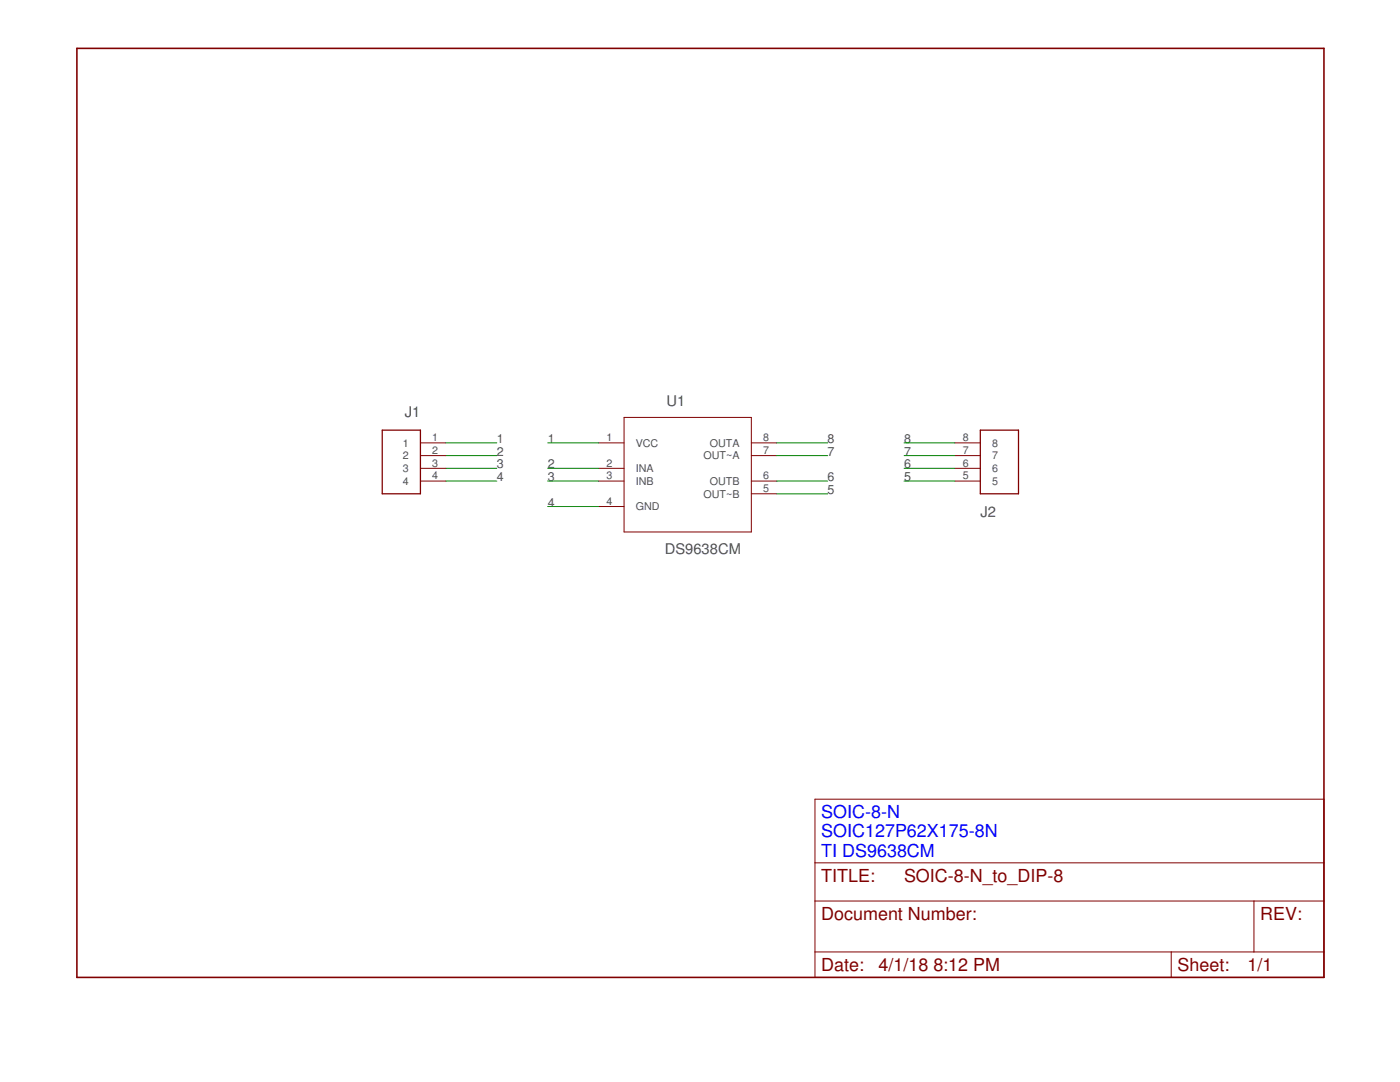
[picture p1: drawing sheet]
<?xml version="1.0" encoding="utf-8"?>
<!DOCTYPE eagle SYSTEM "eagle.dtd">
<eagle version="8.5.1">
<drawing>
<settings>
<setting alwaysvectorfont="no"/>
<setting verticaltext="up"/>
</settings>
<grid distance="0.05" unitdist="inch" unit="inch" style="lines" multiple="2" display="yes" altdistance="0.01" altunitdist="inch" altunit="inch"/>
<schematic xreflabel="%F%N/%S.%C%R" xrefpart="/%S.%C%R">
<libraries>
<library name="SnapEDA">
<symbols>
<symbol name="DS9638CM">
<wire x1="-12.7" y1="7.62" x2="-12.7" y2="-15.24" width="0.1524" layer="94"/>
<wire x1="-12.7" y1="-15.24" x2="12.7" y2="-15.24" width="0.1524" layer="94"/>
<wire x1="12.7" y1="-15.24" x2="12.7" y2="7.62" width="0.1524" layer="94"/>
<wire x1="12.7" y1="7.62" x2="-12.7" y2="7.62" width="0.1524" layer="94"/>
<text x="-4.24591875" y="9.96648125" size="2.08481875" layer="95" ratio="10" rot="SR0">&gt;NAME</text>
<text x="-4.57533125" y="-19.6231" size="2.08431875" layer="96" ratio="10" rot="SR0">&gt;VALUE</text>
<pin name="VCC" x="-17.78" y="2.54" length="middle" direction="pwr"/>
<pin name="INA" x="-17.78" y="-2.54" length="middle" direction="in"/>
<pin name="INB" x="-17.78" y="-5.08" length="middle" direction="in"/>
<pin name="GND" x="-17.78" y="-10.16" length="middle" direction="pas"/>
<pin name="OUTA" x="17.78" y="2.54" length="middle" direction="out" rot="R180"/>
<pin name="OUT~A" x="17.78" y="0" length="middle" direction="out" rot="R180"/>
<pin name="OUTB" x="17.78" y="-5.08" length="middle" direction="out" rot="R180"/>
<pin name="OUT~B" x="17.78" y="-7.62" length="middle" direction="out" rot="R180"/>
</symbol>
<symbol name="LETTER_L">
<frame x1="0" y1="0" x2="248.92" y2="185.42" columns="12" rows="17" layer="94" border-left="no" border-top="no" border-right="no" border-bottom="no"/>
</symbol>
<symbol name="DOCFIELD">
<wire x1="0" y1="0" x2="71.12" y2="0" width="0.1016" layer="94"/>
<wire x1="101.6" y1="15.24" x2="87.63" y2="15.24" width="0.1016" layer="94"/>
<wire x1="0" y1="0" x2="0" y2="5.08" width="0.1016" layer="94"/>
<wire x1="0" y1="5.08" x2="71.12" y2="5.08" width="0.1016" layer="94"/>
<wire x1="0" y1="5.08" x2="0" y2="15.24" width="0.1016" layer="94"/>
<wire x1="101.6" y1="15.24" x2="101.6" y2="5.08" width="0.1016" layer="94"/>
<wire x1="71.12" y1="5.08" x2="71.12" y2="0" width="0.1016" layer="94"/>
<wire x1="71.12" y1="5.08" x2="87.63" y2="5.08" width="0.1016" layer="94"/>
<wire x1="71.12" y1="0" x2="101.6" y2="0" width="0.1016" layer="94"/>
<wire x1="87.63" y1="15.24" x2="87.63" y2="5.08" width="0.1016" layer="94"/>
<wire x1="87.63" y1="15.24" x2="0" y2="15.24" width="0.1016" layer="94"/>
<wire x1="87.63" y1="5.08" x2="101.6" y2="5.08" width="0.1016" layer="94"/>
<wire x1="101.6" y1="5.08" x2="101.6" y2="0" width="0.1016" layer="94"/>
<wire x1="0" y1="15.24" x2="0" y2="22.86" width="0.1016" layer="94"/>
<wire x1="101.6" y1="35.56" x2="0" y2="35.56" width="0.1016" layer="94"/>
<wire x1="101.6" y1="35.56" x2="101.6" y2="22.86" width="0.1016" layer="94"/>
<wire x1="0" y1="22.86" x2="101.6" y2="22.86" width="0.1016" layer="94"/>
<wire x1="0" y1="22.86" x2="0" y2="35.56" width="0.1016" layer="94"/>
<wire x1="101.6" y1="22.86" x2="101.6" y2="15.24" width="0.1016" layer="94"/>
<text x="1.27" y="1.27" size="2.54" layer="94">Date:</text>
<text x="12.7" y="1.27" size="2.54" layer="94">&gt;LAST_DATE_TIME</text>
<text x="72.39" y="1.27" size="2.54" layer="94">Sheet:</text>
<text x="86.36" y="1.27" size="2.54" layer="94">&gt;SHEET</text>
<text x="88.9" y="11.43" size="2.54" layer="94">REV:</text>
<text x="1.27" y="19.05" size="2.54" layer="94">TITLE:</text>
<text x="1.27" y="11.43" size="2.54" layer="94">Document Number:</text>
<text x="17.78" y="19.05" size="2.54" layer="94">&gt;DRAWING_NAME</text>
</symbol>
<symbol name="CONNECTOR_4">
<pin name="1" x="-7.62" y="5.08" length="middle"/>
<pin name="2" x="-7.62" y="2.54" length="middle"/>
<pin name="3" x="-7.62" y="0" length="middle"/>
<pin name="4" x="-7.62" y="-2.54" length="middle"/>
<wire x1="-2.54" y1="7.62" x2="-2.54" y2="-5.08" width="0.254" layer="94"/>
<wire x1="-2.54" y1="-5.08" x2="5.08" y2="-5.08" width="0.254" layer="94"/>
<wire x1="5.08" y1="-5.08" x2="5.08" y2="7.62" width="0.254" layer="94"/>
<wire x1="5.08" y1="7.62" x2="-2.54" y2="7.62" width="0.254" layer="94"/>
<text x="-2.54" y="10.16" size="2.0828" layer="95">&gt;NAME</text>
</symbol>
<symbol name="CONNECTOR_4_PINS_5-8">
<pin name="5" x="-7.62" y="2.54" length="middle"/>
<pin name="6" x="-7.62" y="0" length="middle"/>
<pin name="7" x="-7.62" y="-2.54" length="middle"/>
<pin name="8" x="-7.62" y="-5.08" length="middle"/>
<wire x1="-2.54" y1="5.08" x2="-2.54" y2="-7.62" width="0.254" layer="94"/>
<wire x1="-2.54" y1="-7.62" x2="5.08" y2="-7.62" width="0.254" layer="94"/>
<wire x1="5.08" y1="-7.62" x2="5.08" y2="5.08" width="0.254" layer="94"/>
<wire x1="5.08" y1="5.08" x2="-2.54" y2="5.08" width="0.254" layer="94"/>
<text x="-2.54" y="7.62" size="2.0828" layer="95">&gt;NAME</text>
</symbol>
</symbols>
<devicesets>
<deviceset name="DS9638CM" prefix="U">
<gates>
<gate name="A" symbol="DS9638CM" x="0" y="0"/>
</gates>
<devices>
<device name="" package="SOIC127P62X175-8N">
<connects>
<connect gate="A" pin="GND" pad="4"/>
<connect gate="A" pin="INA" pad="2"/>
<connect gate="A" pin="INB" pad="3"/>
<connect gate="A" pin="OUTA" pad="8"/>
<connect gate="A" pin="OUTB" pad="6"/>
<connect gate="A" pin="OUT~A" pad="7"/>
<connect gate="A" pin="OUT~B" pad="5"/>
<connect gate="A" pin="VCC" pad="1"/>
</connects>
<technologies>
<technology name="">
<attribute name="AVAILABILITY" value="Good"/>
<attribute name="DESCRIPTION" value=" DIFF LINE DRIVER, RS422, SOIC-8; Device Type: Differential Line Driver; IC Interf "/>
<attribute name="MF" value="Texas Instruments"/>
<attribute name="MP" value="DS9638CM/NOPB"/>
<attribute name="PACKAGE" value="SOIC-8 Texas Instruments"/>
<attribute name="PRICE" value="1.08 USD"/>
</technology>
</technologies>
</device>
</devices>
</deviceset>
<deviceset name="LETTER_L" prefix="FRAME" uservalue="yes">
<gates>
<gate name="G$1" symbol="LETTER_L" x="0" y="0"/>
<gate name="G$2" symbol="DOCFIELD" x="147.32" y="0" addlevel="must"/>
</gates>
<devices>
<device name="">
<technologies>
<technology name=""/>
</technologies>
</device>
</devices>
</deviceset>
<deviceset name="CONNECTOR_4" prefix="J">
<gates>
<gate name="G$1" symbol="CONNECTOR_4" x="0" y="-2.54"/>
</gates>
<devices>
<device name="-0.100_VERTICAL" package="68000-104HLF">
<connects>
<connect gate="G$1" pin="1" pad="1"/>
<connect gate="G$1" pin="2" pad="2"/>
<connect gate="G$1" pin="3" pad="3"/>
<connect gate="G$1" pin="4" pad="4"/>
</connects>
<technologies>
<technology name=""/>
</technologies>
</device>
</devices>
</deviceset>
<deviceset name="CONNECTOR_4_PINS_5-8" prefix="J">
<gates>
<gate name="G$1" symbol="CONNECTOR_4_PINS_5-8" x="0" y="0"/>
</gates>
<devices>
<device name="" package="68000-104HLF_PINS_5-8">
<connects>
<connect gate="G$1" pin="5" pad="5"/>
<connect gate="G$1" pin="6" pad="6"/>
<connect gate="G$1" pin="7" pad="7"/>
<connect gate="G$1" pin="8" pad="8"/>
</connects>
<technologies>
<technology name=""/>
</technologies>
</device>
</devices>
</deviceset>
</devicesets>
</library>
</libraries>
<attributes>
</attributes>
<variantdefs>
</variantdefs>
<classes>
<class number="0" name="default" width="0" drill="0">
</class>
</classes>
<parts>
<part name="U1" library="SnapEDA" deviceset="DS9638CM" device=""/>
<part name="FRAME1" library="SnapEDA" deviceset="LETTER_L" device=""/>
<part name="J1" library="SnapEDA" deviceset="CONNECTOR_4" device="-0.100_VERTICAL"/>
<part name="J2" library="SnapEDA" deviceset="CONNECTOR_4_PINS_5-8" device=""/>
</parts>
<sheets>
<sheet>
<plain>
<text x="148.59" y="24.13" size="2.54" layer="88">TI DS9638CM
SOIC-8
SOIC127P62X175-8N</text>
</plain>
<instances>
<instance part="U1" gate="A" x="121.92" y="104.14"/>
<instance part="FRAME1" gate="G$1" x="0" y="0"/>
<instance part="FRAME1" gate="G$2" x="147.32" y="0"/>
<instance part="J1" gate="G$1" x="66.04" y="101.6" rot="MR0"/>
<instance part="J2" gate="G$1" x="182.88" y="101.6" rot="MR180"/>
</instances>
<busses>
</busses>
<nets>
<net name="1" class="0">
<segment>
<pinref part="J1" gate="G$1" pin="1"/>
<wire x1="73.66" y1="106.68" x2="83.82" y2="106.68" width="0.1524" layer="91"/>
<label x="83.82" y="106.68" size="1.778" layer="95"/>
</segment>
<segment>
<pinref part="U1" gate="A" pin="VCC"/>
<wire x1="93.98" y1="106.68" x2="104.14" y2="106.68" width="0.1524" layer="91"/>
<label x="93.98" y="106.68" size="1.778" layer="95"/>
</segment>
</net>
<net name="2" class="0">
<segment>
<pinref part="J1" gate="G$1" pin="2"/>
<wire x1="83.82" y1="104.14" x2="73.66" y2="104.14" width="0.1524" layer="91"/>
<label x="83.82" y="104.14" size="1.778" layer="95"/>
</segment>
<segment>
<pinref part="U1" gate="A" pin="INA"/>
<wire x1="93.98" y1="101.6" x2="104.14" y2="101.6" width="0.1524" layer="91"/>
<label x="93.98" y="101.6" size="1.778" layer="95"/>
</segment>
</net>
<net name="3" class="0">
<segment>
<pinref part="J1" gate="G$1" pin="3"/>
<wire x1="83.82" y1="101.6" x2="73.66" y2="101.6" width="0.1524" layer="91"/>
<label x="83.82" y="101.6" size="1.778" layer="95"/>
</segment>
<segment>
<pinref part="U1" gate="A" pin="INB"/>
<wire x1="93.98" y1="99.06" x2="104.14" y2="99.06" width="0.1524" layer="91"/>
<label x="93.98" y="99.06" size="1.778" layer="95"/>
</segment>
</net>
<net name="4" class="0">
<segment>
<pinref part="J1" gate="G$1" pin="4"/>
<wire x1="83.82" y1="99.06" x2="73.66" y2="99.06" width="0.1524" layer="91"/>
<label x="83.82" y="99.06" size="1.778" layer="95"/>
</segment>
<segment>
<pinref part="U1" gate="A" pin="GND"/>
<wire x1="93.98" y1="93.98" x2="104.14" y2="93.98" width="0.1524" layer="91"/>
<label x="93.98" y="93.98" size="1.778" layer="95"/>
</segment>
</net>
<net name="8" class="0">
<segment>
<pinref part="U1" gate="A" pin="OUTA"/>
<wire x1="149.86" y1="106.68" x2="139.7" y2="106.68" width="0.1524" layer="91"/>
<label x="149.86" y="106.68" size="1.778" layer="95"/>
</segment>
<segment>
<pinref part="J2" gate="G$1" pin="8"/>
<wire x1="165.1" y1="106.68" x2="175.26" y2="106.68" width="0.1524" layer="91"/>
<label x="165.1" y="106.68" size="1.778" layer="95"/>
</segment>
</net>
<net name="7" class="0">
<segment>
<pinref part="U1" gate="A" pin="OUT~A"/>
<wire x1="149.86" y1="104.14" x2="139.7" y2="104.14" width="0.1524" layer="91"/>
<label x="149.86" y="104.14" size="1.778" layer="95"/>
</segment>
<segment>
<pinref part="J2" gate="G$1" pin="7"/>
<wire x1="165.1" y1="104.14" x2="175.26" y2="104.14" width="0.1524" layer="91"/>
<label x="165.1" y="104.14" size="1.778" layer="95"/>
</segment>
</net>
<net name="6" class="0">
<segment>
<pinref part="U1" gate="A" pin="OUTB"/>
<wire x1="149.86" y1="99.06" x2="139.7" y2="99.06" width="0.1524" layer="91"/>
<label x="149.86" y="99.06" size="1.778" layer="95"/>
</segment>
<segment>
<pinref part="J2" gate="G$1" pin="6"/>
<wire x1="165.1" y1="101.6" x2="175.26" y2="101.6" width="0.1524" layer="91"/>
<label x="165.1" y="101.6" size="1.778" layer="95"/>
</segment>
</net>
<net name="5" class="0">
<segment>
<pinref part="U1" gate="A" pin="OUT~B"/>
<wire x1="149.86" y1="96.52" x2="139.7" y2="96.52" width="0.1524" layer="91"/>
<label x="149.86" y="96.52" size="1.778" layer="95"/>
</segment>
<segment>
<pinref part="J2" gate="G$1" pin="5"/>
<wire x1="165.1" y1="99.06" x2="175.26" y2="99.06" width="0.1524" layer="91"/>
<label x="165.1" y="99.06" size="1.778" layer="95"/>
</segment>
</net>
</nets>
</sheet>
</sheets>
<errors>
<approved hash="104,1,104.14,106.68,U1,VCC,1,,,"/>
<approved hash="113,1,124.356,92.606,FRAME1,,,,,"/>
</errors>
</schematic>
</drawing>
<compatibility>
<note version="6.3" minversion="6.2.2" severity="warning">
Since Version 6.2.2 text objects can contain more than one line,
which will not be processed correctly with this version.
</note>
</compatibility>
</eagle>
